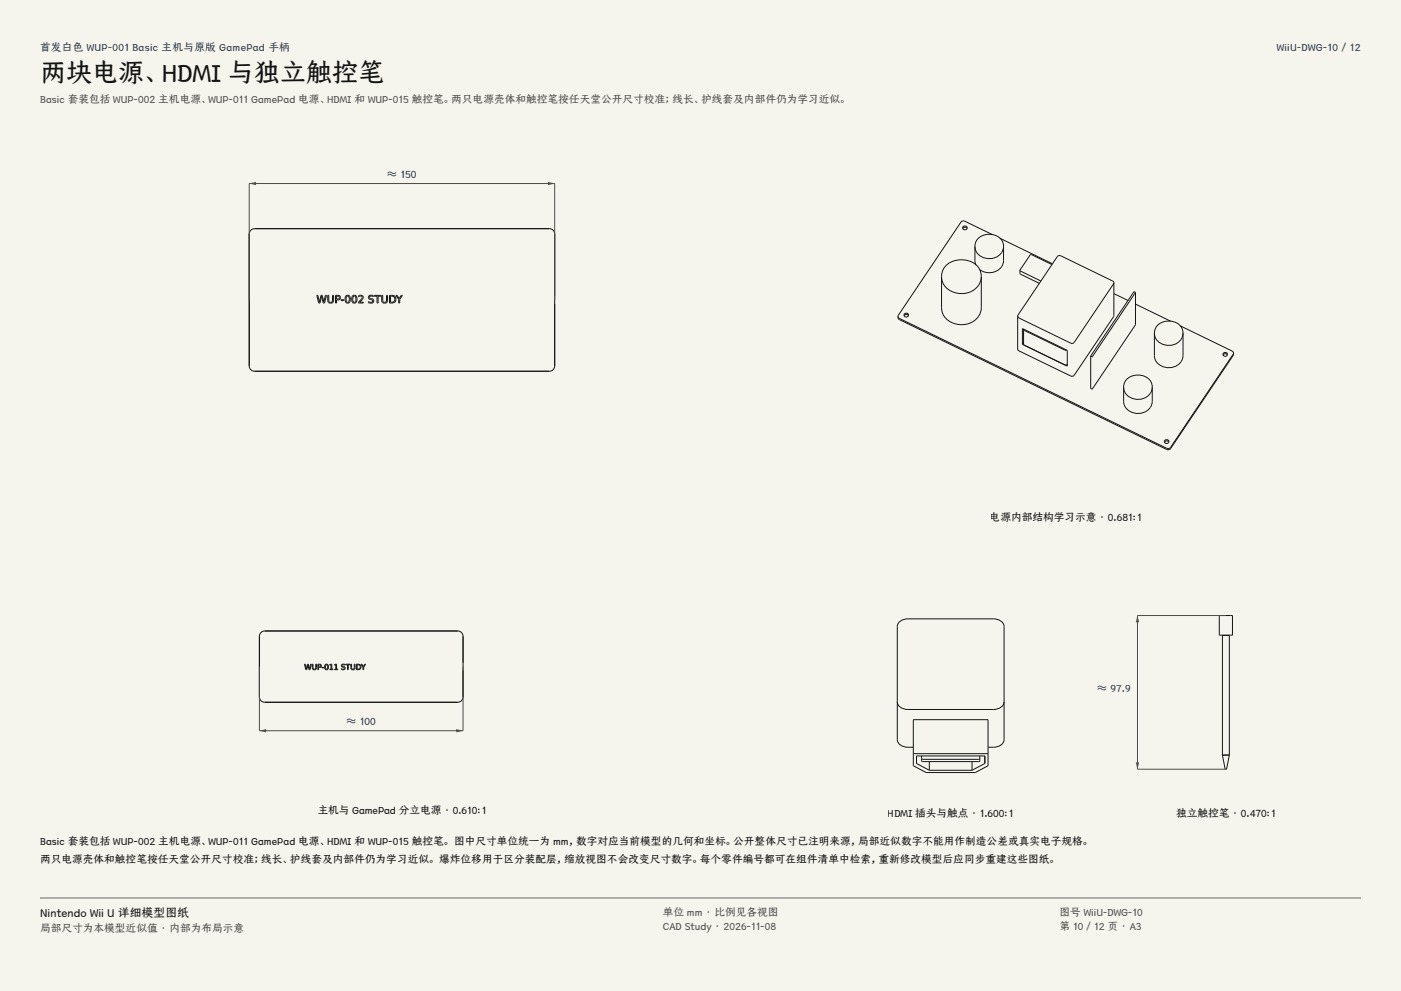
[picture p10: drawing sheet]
<svg xmlns="http://www.w3.org/2000/svg" width="420mm" height="297mm" viewBox="0 0 420 297" stroke-linecap="round" stroke-linejoin="round" font-family="sans-serif">
<g fill="#f5f4ed">
<path d="M0 0h420v297h-420z"/>
<path d="M12 12h396v275h-396z"/>
</g>
<g fill="none" stroke="#141413" stroke-width=".3">
<path d="M75.4 68.8l.9-.3h88.4a1.59 1.59 0 0 1 1.6 1.6v39.6a1.59 1.59 0 0 1-1.6 1.6h-88.4a1.59 1.59 0 0 1-1.6-1.6v-39.6l.1-.5zM95 88.5h.3l.5 2 .4-2h.4l.5 2 .5-2h.3l-.6 2.3h-.4l-.5-2-.5 2h-.4zM98.2 88.5h.4v1.4a.58 .58 0 0 0 .5 .7 .58 .58 0 0 0 .6-.7v-1.4h.3v1.5a.88 .88 0 0 1-.9 .9 .88 .88 0 0 1-.9-.9zM100.6 88.5h.7a.75 .75 0 0 1 .7 1 .75 .75 0 0 1-1.1 .4v.9h-.3zM100.9 88.8h.4a.43 .43 0 0 1 .4 .4 .43 .43 0 0 1-.4 .4h-.4zM102.3 89.8h.8v.3h-.8zM103.8 88.6a.85 .85 0 0 1 1 .1 .85 .85 0 0 1 .2 1 .86 .86 0 0 1-.8 1.2 .86 .86 0 0 1-.8-1.2zM104 88.8a.58 .58 0 0 1 .7 .2 .58 .58 0 0 1 0 .7 .55 .55 0 0 1-.1 .7 .55 .55 0 0 1-.7 0l-.1-1zM105.8 88.6a.85 .85 0 0 1 1 .1 .85 .85 0 0 1 .2 1 .86 .86 0 0 1-.8 1.2 .86 .86 0 0 1-.8-1.2zM106 88.8a.58 .58 0 0 1 .7 .2 .58 .58 0 0 1 0 .7 .55 .55 0 0 1-.1 .7 .55 .55 0 0 1-.7 0l-.1-1zM107.5 88.6a.87 .87 0 0 1 1.3 .3 .87 .87 0 0 1-.5 1.2l-.5 .5h1.1v.2h-1.4v-.2l.6-.7a.62 .62 0 0 0 .4-1 .62 .62 0 0 0-1 0zM110.7 88.7l.9-.2 .3 .1v.3a.54 .54 0 0 0-.7-.2 .54 .54 0 0 0-.2 .7 .8 .8 0 0 1 1.1 .8 .8 .8 0 0 1-1.3 .6l-.4-.1v-.3a.64 .64 0 0 0 .8 .3 .64 .64 0 0 0 .4-.8h-.1a.76 .76 0 0 1-.9-.3 .76 .76 0 0 1 .1-.9z"/>
<path d="M112.2 88.5h2v.3h-.9v2h-.3v-2h-.8zM114.4 88.5h.3v1.4a.58 .58 0 0 0 .6 .7 .58 .58 0 0 0 .6-.7v-1.4h.3v1.5a.88 .88 0 0 1-.9 .9 .88 .88 0 0 1-.9-.9zM116.8 88.5a1.33 1.33 0 0 1 1.4 .2 1.33 1.33 0 0 1 .5 1.3l-.5 .7-1.4 .1zM117.1 88.8a.95 .95 0 0 1 1.3 .9 .95 .95 0 0 1-1.3 .9zM118.7 88.5h.3l.7 1 .6-1h.3l-.8 1.2v1.1h-.3v-1.1zM78.1 189.8l.8-.6 .5-.1h57.8a1.59 1.59 0 0 1 1.6 1.6v18.2a1.59 1.59 0 0 1-1.6 1.6h-57.8a1.59 1.59 0 0 1-1.6-1.6v-18.2zM91.3 199.1h.2l.3 1.3 .4-1.3h.2l.4 1.3 .3-1.3h.2l-.4 1.6h-.2l-.4-1.4-.3 1.4h-.3zM93.6 199.1h.2v1a.41 .41 0 0 0 .4 .5 .41 .41 0 0 0 .4-.5v-1h.3v1a.63 .63 0 0 1-.7 .6 .63 .63 0 0 1-.6-.6zM95.3 199.1h.5a.54 .54 0 0 1 .5 .6 .54 .54 0 0 1-.8 .3v.7h-.2zM95.5 199.2h.3a.31 .31 0 0 1 .3 .4 .31 .31 0 0 1-.3 .3h-.3zM96.5 200h.6v.2h-.6zM97.6 199.1a.76 .76 0 0 1 .9 .8 .76 .76 0 0 1-.9 .7 1.23 1.23 0 0 1 0-1.5z"/>
<path d="M97.7 199.3a.65 .65 0 0 1 .5 .6 .65 .65 0 0 1-.5 .6l-.2-.6zM98.9 199.1h.6v1.4h.3v.2h-.9v-.2h.3v-1.2h-.3zM100.3 199.1h.6v1.4h.4v.2h-1v-.2h.4v-1.2h-.4zM102.5 199.2l.6-.1h.3l-.1 .2a.35 .35 0 0 0-.6-.1 .35 .35 0 0 0 0 .5 .59 .59 0 0 1 .8 .7 .59 .59 0 0 1-1 .3l-.2-.3a.42 .42 0 0 0 .6 .2 .42 .42 0 0 0 .2-.6 .54 .54 0 0 1-.7-.2 .54 .54 0 0 1 .1-.6zM103.6 199.1h1.4v.2h-.6v1.4h-.2v-1.4h-.6zM105.2 199.1h.2v1a.41 .41 0 0 0 .4 .5 .41 .41 0 0 0 .4-.5v-1h.2v1a.63 .63 0 0 1-.6 .6 .63 .63 0 0 1-.6-.6zM106.8 199.1a.93 .93 0 0 1 1.4 .8 .93 .93 0 0 1-1.4 .8zM107.1 199.2a.68 .68 0 0 1 .9 .7 .68 .68 0 0 1-.9 .6zM108.2 199.1h.3l.4 .6 .5-.6h.2l-.6 .8v.8h-.2v-.8z"/>
</g>
<path d="M74.7 89.9v-34.9h91.6v34.9" fill="none" stroke="#504e49" stroke-width=".3"/>
<g fill="#504e49">
<path d="M74.7 55l2.1-.5v1z"/>
<path d="M164.2 54.5l2.1 .5-2.1 .5z"/>
</g>
<path d="M77.8 199.8v19.2h61v-19.2" fill="none" stroke="#504e49" stroke-width=".3"/>
<g fill="#504e49">
<path d="M77.8 219l2-.5v1z"/>
<path d="M136.8 218.5l2 .5-2 .5z"/>
</g>
<g fill="none" stroke="#141413" stroke-width=".3">
<path d="M288.6 68.5a.72 .72 0 0 1 .7-.4 .72 .72 0 0 1 .6 .4M292.3 73.9a4.4 4.4 0 0 0 7.4 2.5l.8-1.1 .3-1.4M292.3 73.9a4.3 4.3 0 0 1 6.6-3.1 3.4 3.4 0 0 1 1.9 3.1M292.3 73.9v4.2l.3 1.4M297.5 70.3l-8.3-4h-.9l-19.1 28.5M299.7 71.4l15.8 7.7M300.8 73.9v4.2a4.2 4.2 0 0 1-5.7 3.4l-1.5-.8M315.4 79.3l-6.3-3-3.3 4.7M269.2 94.8l.4 .6 80.5 39 .8-.3 18.9-28.3M269.2 94.8l.1 .6 .3 .4 80.5 39 .8-.3 18.8-28 .1-.7M271 94.6a.72 .72 0 0 1 .7-.4 .72 .72 0 0 1 .6 .4M282.3 82.9a5.9 5.9 0 0 0 7.6 4.9 5.2 5.2 0 0 0 4.3-4.9"/>
<path d="M282.3 82.9a5.4 5.4 0 0 1 5.9-5 5.4 5.4 0 0 1 6 5M282.3 82.9v9.3a5.9 5.9 0 0 0 7.6 4.9 5.2 5.2 0 0 0 4.3-4.9v-9.3M305.8 81l6.2 3.2M305.8 81l.1 1.2 5.7 2.7M306.5 98.5l13.5 6.5v4.7l-13.5-6.5zM306.9 98.7l.2 .3 12.1 5.9h.6M306.9 98.7v4.4l.2 .4M306.9 98.6v.1M333.9 84.8l-.4-.6-15.5-7.5-.6-.1-.4 .3-11.9 17.8M333.9 84.8l-11.9 17.8-.4 .3h-.6l-15.5-7.6-.4-.6M333.9 84.8v10l-11.9 17.7-.4 .3-.6-.1-15.7-7.7-.2-.4v-9.9M333.9 88l4.3 2.1"/>
<path d="M340.4 87.6l-.5-.2-12.9 19.3M340.4 87.6h.1M340.4 97.3h.1M340.4 87.6l-12.9 19.3-.5-.2M340.4 97.3l-12.9 19.3-.5-.2M340.4 87.6v9.7M340.4 91.1l10.5 5.2M346.1 99.9a4.4 4.4 0 0 0 7.4 2.5l.8-1.1 .4-1.4M346.1 99.9a4.3 4.3 0 0 1 6.6-3.1 3.4 3.4 0 0 1 2 3.1M346.1 99.9v6.7a4.4 4.4 0 0 0 7.4 2.5l.8-1.1 .3-1.1 .1-7M353.7 97.6l15.7 7.6 .4 .6M306.9 102.7l-.4 .5"/>
<path d="M320 109.1l-.3 .3h-.5M327 106.7v9.7M327 106.7h.1M327 116.4h.1M336.8 116a4.4 4.4 0 0 0 7.4 2.6l.9-1.1 .3-1.5M336.8 116a4.3 4.3 0 0 1 6.7-3.1 3.4 3.4 0 0 1 1.9 3.1M336.8 116v4.3a4.4 4.4 0 0 0 7.4 2.5l.9-1.1 .3-1.1v-4.6M366.7 106.4a.72 .72 0 0 1 .6-.4 .72 .72 0 0 1 .7 .4M349.1 132.5a.72 .72 0 0 1 .6-.4 .72 .72 0 0 1 .7 .4M365.5 184.5h4v5.9h-4zM269 210.4a2.78 2.78 0 0 0 3.2 2.2h25.6a2.94 2.94 0 0 0 3.2-2.2M273.8 215.7h22.4v13.8l-3.8 2h-14.8l-3.8-2z"/>
<path d="M273.8 223.9a4.5 4.5 0 0 1-4.5-1.2l-.3-1v-34a2.78 2.78 0 0 1 3.2-2.2h25.6a2.94 2.94 0 0 1 3.2 2.2v34a2.78 2.78 0 0 1-3.2 2.2h-1.6M273.8 225.9h22.4M276.3 227.3l.3 .3h16.8l.3-.3M276.3 226.6v1.4l.3 .2h16.8l.3-.2v-1.4M278.6 230.9l-3.8-2.1v-2.2h20.4v2.2l-3.8 2.1M278.6 230.9h12.8M278.6 228.2v2.7M291.4 228.2v2.7M366.5 226.3v-35.9h2v35.9M366.5 226.3h2M366.5 226.3l.8 4.2h.4l.8-4.2"/>
<circle cx="289.2" cy="68.4" r=".66"/>
<circle cx="271.7" cy="94.5" r=".66"/>
<circle cx="367.3" cy="106.3" r=".66"/>
<circle cx="349.7" cy="132.4" r=".66"/>
</g>
<path d="M367.5 184.5h-26.5v46h26.5" fill="none" stroke="#504e49" stroke-width=".3"/>
<g fill="#504e49">
<path d="M341 184.5l.5 2h-1z"/>
<path d="M340.5 228.5h1l-.5 2z"/>
</g>
<path d="M12 269.3h396zM12 269h396v.3h-396z" fill-rule="evenodd" fill="#504e49"/>
<text font-size="7.8" fill="#141413" x="12" y="24.7">两块电源、HDMI 与独立触控笔</text>
<text font-size="3.5" fill="#141413" x="12" y="274.9">Nintendo Wii U 详细模型图纸</text>
<g font-size="3.2" fill="#1b365d">
<text x="12" y="15.3">首发白色 WUP-001 Basic 主机与原版 GamePad 手柄</text>
<text x="382.7" y="15.3">WiiU-DWG-10 / 12</text>
<text x="116.1" y="53.4">≈ 150</text>
<text x="329" y="207.5">≈ 97.9</text>
<text x="103.9" y="217.4">≈ 100</text>
</g>
<g font-size="3.2" fill="#504e49">
<text x="12" y="30.9">Basic 套装包括 WUP-002 主机电源、WUP-011 GamePad 电源、HDMI 和 WUP-015 触控笔。两只电源壳体和触控笔按任天堂公开尺寸校准；线长、护线套及内部件仍为学习近似。</text>
<text x="198.7" y="274.5">单位 mm · 比例见各视图</text>
<text x="317.6" y="274.5">图号 WiiU-DWG-10</text>
<text x="12" y="279.3">局部尺寸为本模型近似值 · 内部为布局示意</text>
<text x="198.7" y="278.8">CAD Study · 2026-11-08</text>
<text x="317.6" y="278.8">第 10 / 12 页 · A3</text>
</g>
<g font-size="3.2" fill="#141413">
<text x="296.7" y="156">电源内部结构学习示意 · 0.681:1</text>
<text x="95.2" y="244">主机与 GamePad 分立电源 · 0.610:1</text>
<text x="266.2" y="245">HDMI 插头与触点 · 1.600:1</text>
<text x="352.6" y="245">独立触控笔 · 0.470:1</text>
<text x="12" y="253.3">Basic 套装包括 WUP-002 主机电源、WUP-011 GamePad 电源、HDMI 和 WUP-015 触控笔。 图中尺寸单位统一为 mm，数字对应当前模型的几何和坐标。公开整体尺寸已注明来源，局部近似数字不能用作制造公差或真实电子规格。</text>
<text x="12" y="258.6">两只电源壳体和触控笔按任天堂公开尺寸校准；线长、护线套及内部件仍为学习近似。 爆炸位移用于区分装配层，缩放视图不会改变尺寸数字。每个零件编号都可在组件清单中检索，重新修改模型后应同步重建这些图纸。</text>
</g>
</svg>
